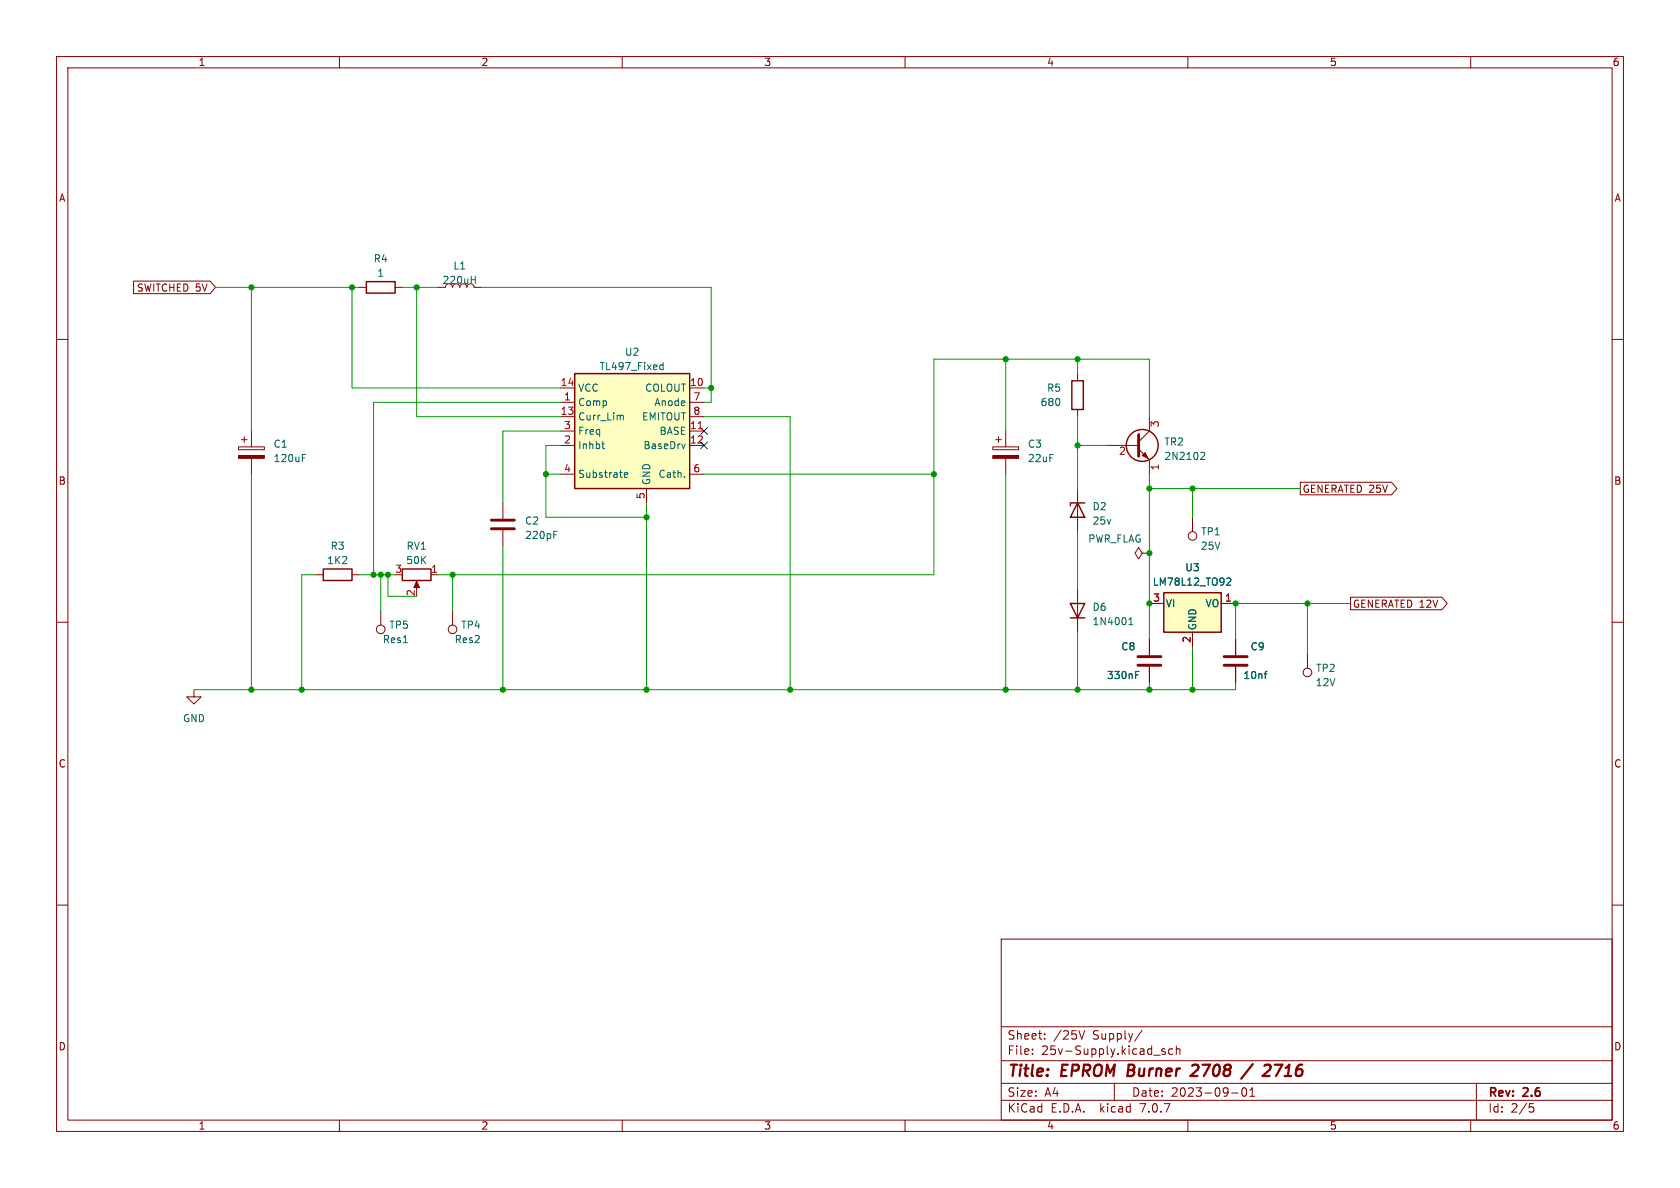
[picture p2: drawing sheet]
<svg xmlns="http://www.w3.org/2000/svg" width="297mm" height="210mm" viewBox="0 0 297 210" stroke-linecap="round" stroke-linejoin="round" font-family="sans-serif">
<g fill="none" stroke="#840000" stroke-width=".18">
<path d="M10 10h277v190h-277zM12 12h273v186h-273zM60 10v2M110 10v2M160 10v2M210 10v2M260 10v2M10 60h2M23.6 49.7h13.5l1 1.1-1 1.1h-13.5zM63.5 50.8h1.3M69.8 50.8h1.3M77.5 50.8h1.2"/>
<path d="M82.5 50.8a.64 .64 0 0 1 .7-.6 .64 .64 0 0 1 .6 .6h1.3M285 60h2M42.2 79h4.5v.5h-4.5zM42.7 77.7h1M43.2 77.2v1M44.4 76.2v2.8M99.1 78.7h2.5M99.1 71.1h2.5M99.1 68.6h2.5M99.1 76.2h2.5M99.1 73.7h2.5M121.9 78.7h2.6"/>
<path d="M121.9 71.1h2.6M121.9 68.6h2.6M121.9 76.2h2.6M121.9 73.7h2.6M175.5 79h4.6v.5h-4.6zM176 77.7h1M176.5 77.2v1M177.8 76.2v2.8M190.5 66v1.3M190.5 72.4v1.3M195.6 78.7h5.7M201.3 79.4l1.9 1.9v2.5"/>
<path d="M203.2 73.7v2.5l-1.9 1.9M44.4 81v2.8M88.9 88.9v2.8M88.9 93.7v2.8M99.1 83.8h2.5M114.3 86.4v2.5M121.9 83.8h2.6M177.8 81v2.8M190.5 86.4v7.6M201.9 97.8l-.6-1-.6 1 .6 1 .6-1h1.3M203.2 97.8h.1M210.8 91.4v2.6"/>
<path d="M229.9 85.2h16.1l1 1.2-1 1.1h-16.1zM10 110h2M55.9 101.6h1.2M62.2 101.6h1.3M67.3 108v2.5M73.7 103.1v1M76.2 101.6h1.3M80 108v2.5M190.5 104.1v7.7M203.2 113v2.8M203.2 117.9v2.8M203.2 106.7h2.5"/>
<path d="M210.8 111.8v2.5M215.9 106.7h2.5M218.4 113v2.8M218.4 117.9v2.8M231.1 115.6v2.5M238.8 105.6h16.1l.9 1.1-.9 1.1h-16.1zM285 110h2M34.3 121.9v1.3h1.3l-1.3 1.3-1.3-1.3h1.3M10 160h2M285 160h2M177 166h108v32h-108zM60 198v2"/>
<path d="M110 198v2M160 198v2M177 194.5h108M177 191.5h108M177 187.5h108M177 181.5h108M182.5 186.3v.1M182.5 185.5v.1M184.7 183.6v.1M184.7 182.8v.1M190.7 182.2l.5 1.5 .5-1.5M197 191.5v3"/>
<path d="M201.9 182.1l-1.3 2M204 186.5h1.1M206 185.5l-.4-.1-.2 .2 .1 .2 .5 .2v.3h-.6M207.3 185.5l-.4-.1-.3 .3v.4l.1 .2h.6M208 185.5l.2-.1 .3 .1 .1 .9M208 184.9v1.5M210 198v2M217.7 193.2h1.2M219.7 192.4l.2-.1a.81 .81 0 0 1 .6 .6 .81 .81 0 0 1-.3 .8l-.2 .1a.81 .81 0 0 1-.3-1.4zM221 193.8h.8M221 192.7l.4-.4v1.5M260 198v2"/>
<path d="M261 191.5v6.5M270.4 195.1h.7M270.5 195.7h.4l.3 .3-.2 .5-.5 .1"/>
<circle cx="210.8" cy="94.7" r=".76"/>
<circle cx="67.3" cy="111.3" r=".76"/>
<circle cx="80" cy="111.3" r=".76"/>
<circle cx="231.1" cy="118.9" r=".76"/>
</g>
<path d="M199.6 188.2l-.3 2h.8M211.6 188.2h-.5l-.3 .2M211.7 189.1l-1.3 1.1h1.3M221.5 188.1l-2.1 2.6M224.5 188.3l.1 .3-.1 .5M225.4 188.2h1.3l-1.1 2" fill="none" stroke="#840000" stroke-width=".4"/>
<g fill="none" stroke="#840000" stroke-width=".25">
<path d="M64.8 49.8h5v2h-5zM101.6 66h20.3v20.4h-20.3zM189.5 67.3h2v5.1h-2zM190.5 88.9l1.3 2.5h-2.6zM191.8 88.9h-2.6v.5M57.1 100.6h5.1v2h-5.1zM71.1 100.6h5.1v2h-5.1zM189.2 106.7h2.6l-1.3 2.5zM189.2 109.2h2.6M205.7 104.8h10.2v7h-10.2z"/>
<circle cx="201.9" cy="78.7" r="2.82"/>
</g>
<g fill="#840000" stroke="#840000" stroke-width=".18">
<path d="M175.5 80.5h4.6v.5h-4.6z"/>
<path d="M73.7 102.7l.5 1.2h-1z"/>
<path d="M201.9 80.5l.5-.5 .5 1z"/>
<path d="M42.2 80.5h4.5v.5h-4.5z"/>
</g>
<path d="M201.3 76.8v3.8M86.9 93.5h4M86.9 91.9h4M201.2 117.6h4M201.2 116.1h4M216.4 117.6h4.1M216.4 116.1h4.1" fill="none" stroke="#840000" stroke-width=".51"/>
<g fill="none" stroke="#006464" stroke-width=".18">
<path d="M83.3 49.4h.7M84 48.8v1.3M106.4 78.5h.5M106.6 79.3h.3M109.8 73.4l.4 .2v.6M116.7 65.2l.2 .1h.3M117.2 64.1v1.2M117.2 64.6l-.3-.1-.2 .1M121.1 78.5l-.3 .8M212.4 80h.5l.1 .3-.8 .9h.8M53.5 80.9h.4M53.5 80.3h.6"/>
<path d="M97.9 94.5h.4M97.9 93.9h.6M110.4 84l.6-.1-.1-.3h-.3l-.2 .1v.6h.5M121 84.3v.1M71.3 113.6h.7M199.6 110.4h.7M199.6 109.5l.3-.3v1.2M200.8 119.3h.4M200.8 118.7h.6M216.9 102.2h.5l.2 .3-.8 .9h.8M223.5 119.1h.5M224 118.7l-.2 .1"/>
</g>
<g fill="#ffffc2" stroke="#ffffc2" stroke-width=".18">
<path d="M101.6 66h20.3v20.4h-20.3z"/>
<path d="M205.7 104.8h10.2v7h-10.2z"/>
</g>
<path d="M123.4 75.8h.8" fill="none" stroke="#a90000" stroke-width=".18"/>
<g fill="none" stroke="#009600" stroke-width=".18">
<path d="M38.1 50.8h25.4M44.4 50.8v25.4M62.2 50.8v17.8h36.9M71.1 50.8h6.4M73.7 50.8v22.9h25.4M85.1 50.8h40.6v20.3h-1.2M99.1 78.7h-2.6v12.7h17.8M99.1 76.2h-10.2v12.7M99.1 71.1h-33.1v30.5M124.5 68.6h1.2M124.5 73.7h15.2v48.2M177.8 63.5v12.7"/>
<path d="M190.5 63.5v2.5M190.5 73.7v12.7M190.5 78.7h5.1M203.2 73.7v-10.2h-38.1v38.1h-87.6M44.4 83.8v38.1M88.9 96.5v25.4M96.5 83.8h2.6M114.3 88.9v33M124.5 83.8h40.6M177.8 83.8v38.1M190.5 94v10.1M203.2 83.8v29.2"/>
<path d="M203.2 86.4h26.7M210.8 86.4v5M55.9 101.6h-2.6v20.3M63.5 101.6h6.3M67.3 101.6v6.4M68.6 101.6v3.8h5.1M80 101.6v6.4M190.5 111.8v10.1M210.8 114.3v7.6M231.1 106.7v8.9M238.8 106.7h-20.4v6.3M203.2 120.7v1.2"/>
<path d="M218.4 120.7v1.2h-184.1"/>
</g>
<path d="M123.9 75.6l1.2 1.2M123.9 78.1l1.2 1.2M125.1 75.6l-1.2 1.2M125.1 78.1l-1.2 1.2" fill="none" stroke="#000084" stroke-width=".18"/>
<g fill="#009600" stroke="#009600" stroke-width=".18">
<circle cx="190.5" cy="78.7" r=".46"/>
<circle cx="190.5" cy="63.5" r=".46"/>
<circle cx="203.2" cy="121.9" r=".46"/>
<circle cx="190.5" cy="121.9" r=".46"/>
<circle cx="177.8" cy="121.9" r=".46"/>
<circle cx="177.8" cy="63.5" r=".46"/>
<circle cx="165.1" cy="83.8" r=".46"/>
<circle cx="203.2" cy="106.7" r=".46"/>
<circle cx="44.4" cy="50.8" r=".46"/>
<circle cx="80" cy="101.6" r=".46"/>
<circle cx="88.9" cy="121.9" r=".46"/>
<circle cx="53.3" cy="121.9" r=".46"/>
<circle cx="44.4" cy="121.9" r=".46"/>
<circle cx="67.3" cy="101.6" r=".46"/>
<circle cx="66" cy="101.6" r=".46"/>
<circle cx="68.6" cy="101.6" r=".46"/>
<circle cx="73.7" cy="50.8" r=".46"/>
<circle cx="62.2" cy="50.8" r=".46"/>
<circle cx="114.3" cy="91.4" r=".46"/>
<circle cx="125.7" cy="68.6" r=".46"/>
<circle cx="139.7" cy="121.9" r=".46"/>
<circle cx="114.3" cy="121.9" r=".46"/>
<circle cx="96.5" cy="83.8" r=".46"/>
<circle cx="203.2" cy="86.4" r=".46"/>
<circle cx="203.2" cy="97.8" r=".46"/>
<circle cx="231.1" cy="106.7" r=".46"/>
<circle cx="210.8" cy="121.9" r=".46"/>
<circle cx="210.8" cy="86.4" r=".46"/>
<circle cx="218.4" cy="106.7" r=".46"/>
</g>
<g font-size="2.8" fill="#840000">
<text x="178" y="190.9">Title:</text>
<text x="187.7" y="190.9">EPROM</text>
<text x="200.2" y="190.9">Burner</text>
<text x="212.3" y="190.9">2708</text>
<text x="222.2" y="190.9">/</text>
<text x="226.7" y="190.9">2716</text>
</g>
<g font-size="2.1" fill="#840000">
<text x="178" y="184">Sheet:</text>
<text x="186.2" y="184">/25V</text>
<text x="193.2" y="184">Supply/</text>
<text x="178" y="186.7">File:</text>
<text x="184.1" y="186.7">25v-Supply.kicad_sch</text>
<text x="178" y="196.9">KiCad</text>
<text x="178" y="194.1">Size:</text>
<text x="184.7" y="194.1">A4</text>
<text x="185.7" y="196.9">E.D.A.</text>
<text x="194.6" y="196.9">kicad</text>
<text x="200" y="194.1">Date:</text>
<text x="201.8" y="196.9">7.0.7</text>
<text x="207" y="194.1">2023-09-01</text>
<text x="263" y="194.3">Rev:</text>
<text x="263" y="196.9">Id:</text>
<text x="267.1" y="196.9">2/5</text>
<text x="269.4" y="194.3">2.6</text>
</g>
<g font-size="1.8" fill="#840000">
<text x="35" y="11.9">1</text>
<text x="85" y="11.9">2</text>
<text x="135" y="11.9">3</text>
<text x="185" y="11.9">4</text>
<text x="235" y="11.9">5</text>
<text x="285" y="11.9">6</text>
<text x="10.3" y="35.9">A</text>
<text x="285.3" y="35.9">A</text>
<text x="24.1" y="51.8">SWITCHED 5V</text>
<text x="10.3" y="85.9">B</text>
<text x="230.2" y="87.3">GENERATED 25V</text>
<text x="285.3" y="85.9">B</text>
<text x="239.1" y="107.6">GENERATED 12V</text>
<text x="10.3" y="135.9">C</text>
<text x="285.3" y="135.9">C</text>
<text x="10.3" y="185.9">D</text>
<text x="285.3" y="185.9">D</text>
<text x="35" y="199.9">1</text>
<text x="85" y="199.9">2</text>
<text x="135" y="199.9">3</text>
<text x="185" y="199.9">4</text>
<text x="235" y="199.9">5</text>
<text x="285" y="199.9">6</text>
</g>
<g font-size="1.8" fill="#006464">
<text x="66" y="46.6">R4</text>
<text x="80.1" y="47.9">L1</text>
<text x="66.6" y="49.1">1</text>
<text x="78.1" y="50.4">220uH</text>
<text x="105.9" y="65.6">TL497_Fixed</text>
<text x="110.4" y="63.1">U2</text>
<text x="102.1" y="72">Comp</text>
<text x="102.1" y="69.4">VCC</text>
<text x="114" y="69.4">COLOUT</text>
<text x="115.6" y="72">Anode</text>
<text x="183.9" y="72">680</text>
<text x="185" y="69.4">R5</text>
<text x="102.1" y="74.5">Curr_Lim</text>
<text x="102.1" y="77.1">Freq</text>
<text x="113.4" y="74.5">EMITOUT</text>
<text x="116.5" y="77.1">BASE</text>
<text x="48.3" y="79.3">C1</text>
<text x="48.3" y="81.9">120uF</text>
<text x="102.1" y="79.6">Inhbt</text>
<text x="113.6" y="79.6">BaseDrv</text>
<text x="181.6" y="79.3">C3</text>
<text x="181.6" y="81.9">22uF</text>
<text x="205.7" y="79">TR2</text>
<text x="205.7" y="81.5">2N2102</text>
<text x="102.1" y="84.7">Substrate</text>
<text x="115.2" y="85.9" transform="rotate(-90 115.2 85.9)">GND</text>
<text x="116.3" y="84.7">Cath.</text>
<text x="92.7" y="92.9">C2</text>
<text x="92.7" y="95.5">220pF</text>
<text x="193" y="90.4">D2</text>
<text x="193" y="92.9">25v</text>
<text x="212.2" y="94.8">TP1</text>
<text x="57.7" y="99.9">1K2</text>
<text x="58.3" y="97.4">R3</text>
<text x="71.7" y="99.9">50K</text>
<text x="71.8" y="97.4">RV1</text>
<text x="192.3" y="96.1">PWR_FLAG</text>
<text x="209.4" y="101.2">U3</text>
<text x="212.2" y="97.4">25V</text>
<text x="203.7" y="103.7">LM78L12_TO92</text>
<text x="206" y="107.5">VI</text>
<text x="213" y="107.5">VO</text>
<text x="67.6" y="113.9">Res1</text>
<text x="68.7" y="111.4">TP5</text>
<text x="80.3" y="113.9">Res2</text>
<text x="81.4" y="111.4">TP4</text>
<text x="193" y="108.2">D6</text>
<text x="193" y="110.7">1N4001</text>
<text x="211.7" y="111.5" transform="rotate(-90 211.7 111.5)">GND</text>
<text x="198.1" y="115.2">C8</text>
<text x="221" y="115.2">C9</text>
<text x="232.6" y="119">TP2</text>
<text x="195.6" y="120.2">330nF</text>
<text x="219.7" y="120.2">10nf</text>
<text x="232.5" y="121.5">12V</text>
<text x="32.3" y="127.9">GND</text>
</g>
<g font-size="1.8" fill="#a90000">
<text x="99" y="68.3">14</text>
<text x="99.6" y="70.9">1</text>
<text x="121.9" y="68.3">10</text>
<text x="122.5" y="70.9">7</text>
<text x="99" y="73.4">13</text>
<text x="99.6" y="75.9">3</text>
<text x="121.9" y="75.9">11</text>
<text x="122.5" y="73.4">8</text>
<text x="205.2" y="75.6" transform="rotate(-90 205.2 75.6)">3</text>
<text x="99.6" y="78.5">2</text>
<text x="99.6" y="83.6">4</text>
<text x="121.9" y="78.5">12</text>
<text x="122.5" y="83.6">6</text>
<text x="197.7" y="80.7">2</text>
<text x="205.2" y="83.3" transform="rotate(-90 205.2 83.3)">1</text>
<text x="114" y="88.3" transform="rotate(-90 114 88.3)">5</text>
<text x="69.8" y="101.3">3</text>
<text x="76.1" y="101.3">1</text>
<text x="73.4" y="105.5" transform="rotate(-90 73.4 105.5)">2</text>
<text x="203.8" y="106.4">3</text>
<text x="216.5" y="106.4">1</text>
<text x="210.6" y="113.7" transform="rotate(-90 210.6 113.7)">2</text>
</g>
</svg>
